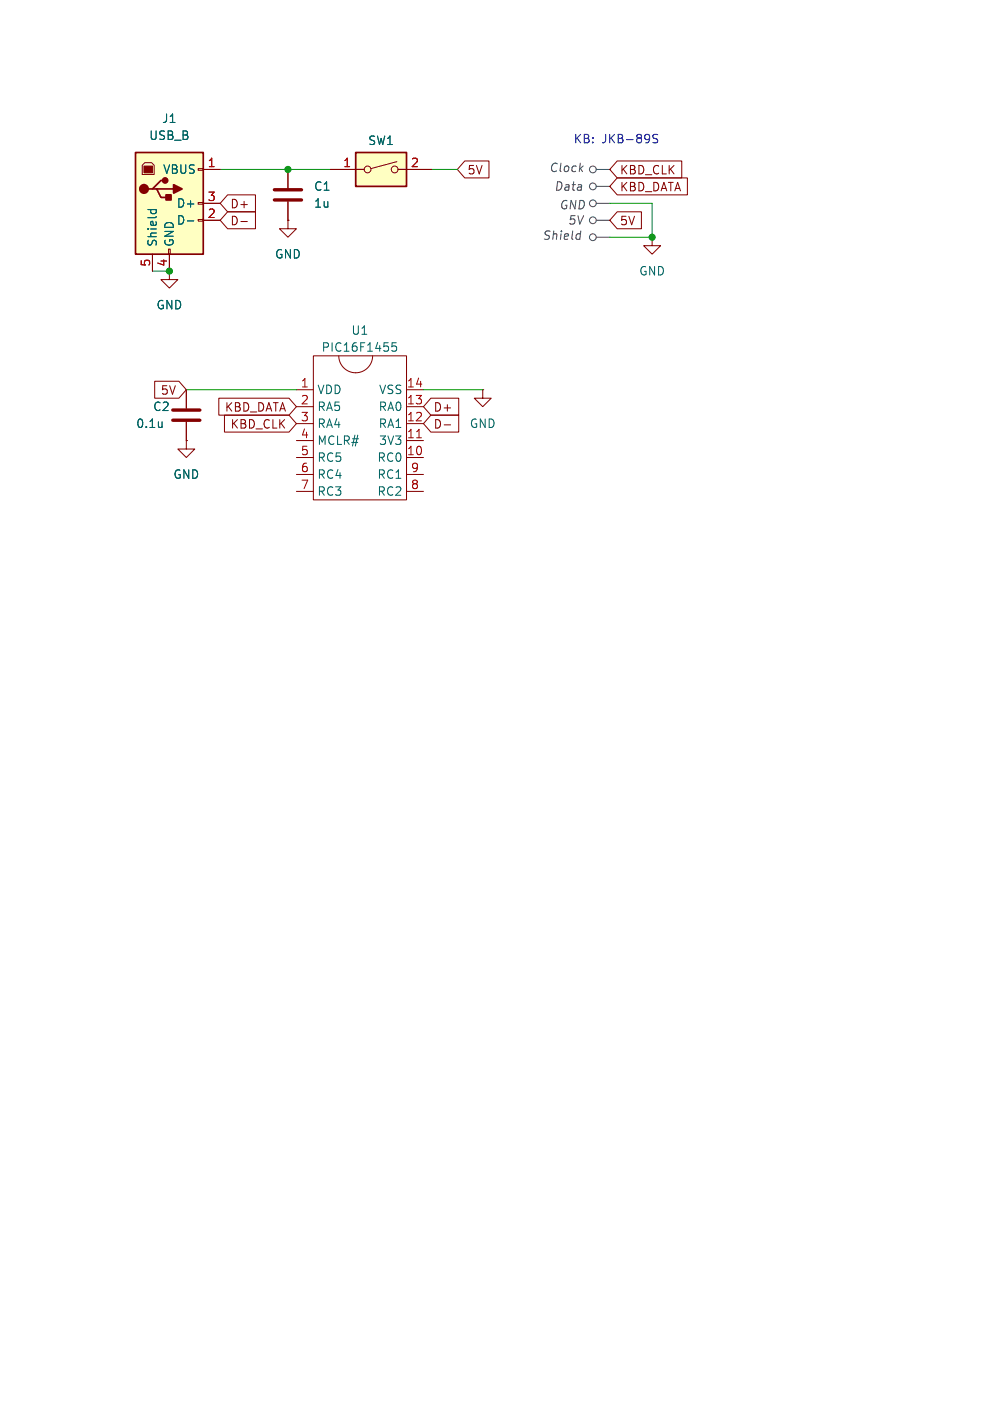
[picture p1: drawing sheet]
<svg xmlns="http://www.w3.org/2000/svg" width="148mm" height="210mm" viewBox="0 0 148 210" stroke-linecap="round" stroke-linejoin="round" font-family="sans-serif">
<g fill="none" stroke="#840000" stroke-width=".15">
<path d="M43.2 33v1.3h1.2l-1.2 1.3-1.3-1.3h1.3M43.2 33h.1M43.2 25.4v2.8M43.2 30.2v2.8M97.8 35.6v1.2h1.3l-1.3 1.3-1.3-1.3h1.3M97.8 35.6h.1M25.4 40.6v1.3h1.3l-1.3 1.3-1.3-1.3h1.3M27.9 58.4v2.8M44.4 58.4h2.6M47 53.3h14v21.6h-14zM50.8 53.3a2.54 2.54 0 0 0 2.5 2.6 2.54 2.54 0 0 0 2.6-2.6M61 58.4h2.5"/>
<path d="M72.4 58.4v1.3h1.3l-1.3 1.3-1.3-1.3h1.3M72.4 58.4h.1M27.9 66v1.3h1.3l-1.3 1.3-1.2-1.3h1.2M27.9 66h.1M27.9 63.2v2.8M44.4 68.6h2.6M44.4 66h2.6M44.4 63.5h2.6M44.4 61h2.6M44.4 71.1h2.6M44.4 73.7h2.6M61 68.6h2.5"/>
<path d="M61 66h2.5M61 63.5h2.5M61 61h2.5M61 71.1h2.5M61 73.7h2.5"/>
</g>
<path d="M41.1 30h4.1M41.1 28.4h4.1M25.9 63h4.1M25.9 61.5h4.1" fill="none" stroke="#840000" stroke-width=".51"/>
<path d="M59.4 51.4h-.6v.6l.1-.1h.5l.1 .2-.1 .4-.2 .1-.4-.1M24.3 63.2v.9M24.3 64h-.1" fill="none" stroke="#006464" stroke-width=".15"/>
<path d="M62.5 65.6h.7" fill="none" stroke="#a90000" stroke-width=".15"/>
<path d="M20.3 22.9h10.2v15.2h-10.2z" fill="#ffffc2"/>
<path d="M20.3 22.9h10.2v15.2h-10.2zM22.9 28.3h.6l.6 1.3h1.3M23.5 28.3h2.5M24.8 27.1h-.7l-1.2 1.2h-.7" fill="none" stroke="#840000" stroke-width=".25"/>
<g fill="#840000" stroke="#840000" stroke-width=".25">
<path d="M26 27.7l1.3 .6-1.3 .7z"/>
<path d="M24.9 29.2h.8v.8h-.8z"/>
<circle cx="21.6" cy="28.3" r=".63"/>
<circle cx="24.8" cy="27.1" r=".38"/>
</g>
<path d="M21.6 24.9h1.3v1h-1.3z" fill="#840000" stroke="#840000" stroke-width=".15"/>
<path d="M21.3 24.8l.4-.4h1l.4 .4v1.4h-1.8zM22.9 38.1v2.5M25.3 37.3h.2v.8h-.2zM25.4 38.1v2.5M29.7 32.9h.8v.2h-.8zM29.7 30.4h.8v.2h-.8zM29.7 25.3h.8v.2h-.8zM30.5 25.4h2.5M30.5 33h2.5M30.5 30.5h2.5" fill="none" stroke="#840000" stroke-width=".15"/>
<path d="M22.2 31.4h1.2M22.7 31.4l-.1 .4M23.4 31.4v.4M28.1 33.1h1" fill="none" stroke="#006464" stroke-width=".15"/>
<path d="M53.3 22.9h7.7v5h-7.7z" fill="#ffffc2"/>
<g fill="none" stroke="#840000" stroke-width=".15">
<path d="M22.9 38.1v2.5M25.4 38.1v2.5M30.5 25.4h2.5M30.5 33h2.5M30.5 30.5h2.5M34.1 31.7h4.2v2.6h-4.2l-1.1-1.3zM34.1 29.2h4.2v2.6h-4.2l-1.1-1.3zM36.1 33.2h1M43.2 33h.1M43.2 25.4v2.8M43.2 30.2v2.8M49.5 25.4h5.1"/>
<path d="M59.5 24.2l-3.9 1.1M59.7 25.4h5.1M69.7 24.1h3.6v2.6h-3.6l-1.1-1.3zM92.6 26.7h10.5v2.5h-10.5l-1.2-1.3zM92.6 24.1h9.6v2.6h-9.6l-1.2-1.3zM92.6 31.7h3.6v2.6h-3.6l-1.2-1.3zM23.2 57.1h3.6l1.1 1.3-1.1 1.3h-3.6zM27.9 58.4v2.8M32.8 59.7h10.5l1.1 1.3-1.1 1.2h-10.5zM64.6 59.7h4.2v2.5h-4.2l-1.1-1.2zM27.9 66h.1M27.9 63.2v2.8"/>
<path d="M33.7 62.2h9.6l1.1 1.3-1.1 1.3h-9.6zM64.6 62.2h4.2v2.6h-4.2l-1.1-1.3zM66.6 63.7h1"/>
<circle cx="55.1" cy="25.4" r=".51"/>
<circle cx="59.2" cy="25.4" r=".51"/>
</g>
<path d="M53.3 22.9h7.7v5h-7.7z" fill="none" stroke="#840000" stroke-width=".25"/>
<g fill="none" stroke="#484848" stroke-width=".15">
<path d="M86.9 35l.1 .1M87.1 34.6l-.2 1.3M89.4 30.5h2M89.4 25.4h2M89.4 33h2M89.4 27.9h2M89.4 35.6h2"/>
<circle cx="88.9" cy="27.9" r=".51"/>
<circle cx="88.9" cy="33" r=".51"/>
<circle cx="88.9" cy="25.4" r=".51"/>
<circle cx="88.9" cy="30.5" r=".51"/>
<circle cx="88.9" cy="35.6" r=".51"/>
</g>
<path d="M98.6 20.2l-.5-.1-.2 .3 .1 .3 .6 .2v.4l-.2 .1h-.5" fill="none" stroke="#0000c2" stroke-width=".15"/>
<path d="M33 25.4h16.5M64.8 25.4h3.8M91.4 30.5h6.4v5.1h-6.4M22.9 40.6h2.5M27.9 58.4h16.5M63.5 58.4h8.9" fill="none" stroke="#009600" stroke-width=".15"/>
<path d="M22.2 31.4h1.2M22.7 31.4l-.1 .4M23.4 31.4v.4M28.1 33.1h1M24.3 63.2v.9M24.3 64h-.1" fill="none" stroke="#006464" stroke-width=".15"/>
<g fill="#009600" stroke="#009600" stroke-width=".15">
<circle cx="43.2" cy="25.4" r=".46"/>
<circle cx="97.8" cy="35.6" r=".46"/>
<circle cx="25.4" cy="40.6" r=".46"/>
</g>
<g font-size="1.8" fill="#006464">
<text x="22.3" y="21.2">USB_B</text>
<text x="24.2" y="18.6">J1</text>
<text x="55.1" y="21.9">SW1</text>
<text x="24.4" y="26.3">VBUS</text>
<text x="47" y="28.8">C1</text>
<text x="26.4" y="33.9">D-</text>
<text x="26.4" y="31.3">D+</text>
<text x="47" y="31.3">1u</text>
<text x="23.7" y="37.1" transform="rotate(-90 23.7 37.1)">Shield</text>
<text x="26.3" y="37.1" transform="rotate(-90 26.3 37.1)">GND</text>
<text x="41.1" y="39">GND</text>
<text x="95.8" y="41.5">GND</text>
<text x="23.4" y="46.6">GND</text>
<text x="48.1" y="52.9">PIC16F1455</text>
<text x="52.6" y="50.4">U1</text>
<text x="47.5" y="59.3">VDD</text>
<text x="56.7" y="59.3">VSS</text>
<text x="20.3" y="64.4">0.1u</text>
<text x="22.9" y="61.8">C2</text>
<text x="47.5" y="61.8">RA5</text>
<text x="47.5" y="64.4">RA4</text>
<text x="56.7" y="64.4">RA1</text>
<text x="56.7" y="61.8">RA0</text>
<text x="70.4" y="64.4">GND</text>
<text x="25.9" y="72">GND</text>
<text x="47.5" y="66.9">MCLR#</text>
<text x="47.5" y="69.4">RC5</text>
<text x="47.5" y="72">RC4</text>
<text x="56.5" y="69.4">RC0</text>
<text x="56.5" y="72">RC1</text>
<text x="56.7" y="66.9">3V3</text>
<text x="47.5" y="74.5">RC3</text>
<text x="56.5" y="74.5">RC2</text>
</g>
<g font-size="1.8" fill="#0000c2">
<text x="85.9" y="21.7">KB:</text>
<text x="90.3" y="21.7">JKB-89S</text>
</g>
<g font-size="1.8" fill="#a90000">
<text x="31" y="25.1">1</text>
<text x="51.4" y="25.1">1</text>
<text x="61.5" y="25.1">2</text>
<text x="31" y="32.8">2</text>
<text x="31" y="30.2">3</text>
<text x="22.6" y="40.1" transform="rotate(-90 22.6 40.1)">5</text>
<text x="45" y="58.2">1</text>
<text x="60.9" y="58.2">14</text>
<text x="45" y="60.7">2</text>
<text x="45" y="63.2">3</text>
<text x="45" y="65.8">4</text>
<text x="60.9" y="65.8">11</text>
<text x="60.9" y="63.2">12</text>
<text x="60.9" y="60.7">13</text>
<text x="45" y="68.3">5</text>
<text x="45" y="70.9">6</text>
<text x="60.9" y="68.3">10</text>
<text x="61.5" y="70.9">9</text>
<text x="45" y="73.4">7</text>
<text x="61.5" y="73.4">8</text>
</g>
<g font-size="1.8" fill="#840000">
<text x="70" y="26.4">5V</text>
<text x="92.9" y="28.9">KBD_DATA</text>
<text x="92.9" y="26.4">KBD_CLK</text>
<text x="34.4" y="34">D-</text>
<text x="34.4" y="31.4">D+</text>
<text x="92.9" y="34">5V</text>
<text x="25.1" y="40.1" transform="rotate(-90 25.1 40.1)">4</text>
<text x="24" y="59.4">5V</text>
<text x="33.6" y="61.9">KBD_DATA</text>
<text x="34.5" y="64.5">KBD_CLK</text>
<text x="64.9" y="61.9">D+</text>
<text x="64.9" y="64.5">D-</text>
</g>
<g font-size="1.8" fill="#484848">
<text x="82.3" y="26">Clock</text>
<text x="83.1" y="28.8">Data</text>
<text x="83.8" y="31.6">GND</text>
<text x="85.1" y="33.9">5V</text>
<text x="81.3" y="36.2">Shield</text>
</g>
</svg>
